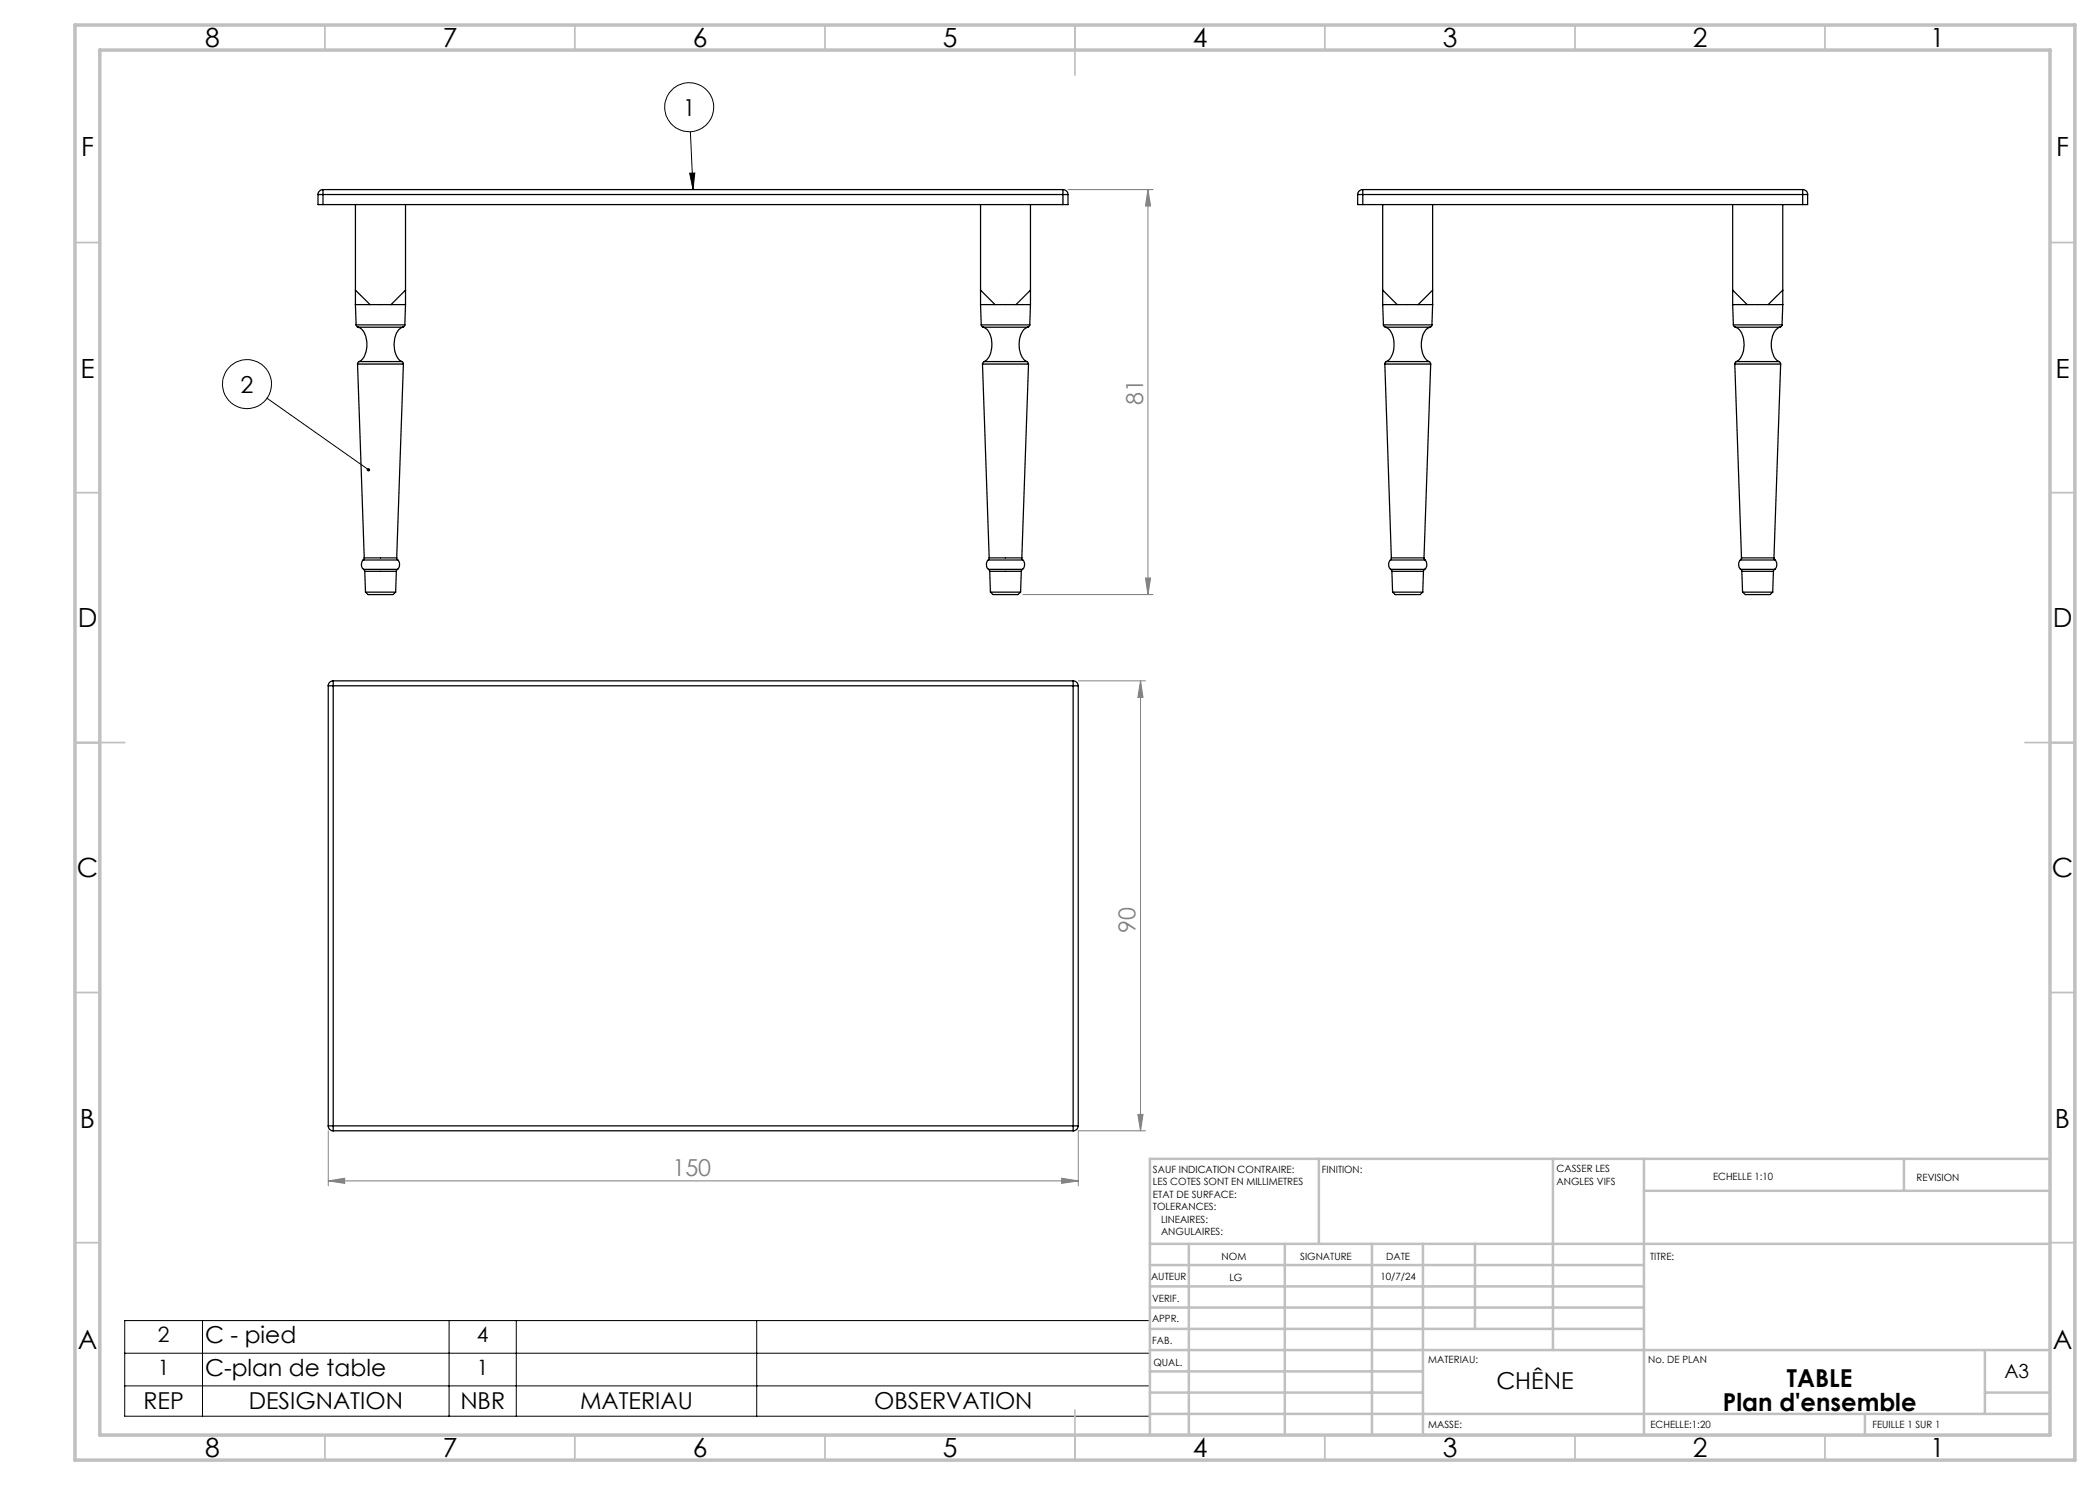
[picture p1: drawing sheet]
<svg xmlns="http://www.w3.org/2000/svg" width="420mm" height="297mm" viewBox="0 0 420 297" stroke-linecap="round" stroke-linejoin="round" font-family="sans-serif">
<g fill="none" stroke="#000" stroke-width=".2">
<path d="M137.9 34.6h1.1l-.4 3.3zM138.1 26.3l.5 11.6M53.4 79.7l20.3 14.2M24.9 264.1h205.1v19.1h-205.1zM24.9 270.6h205.1M24.9 277.2h205.1M40.5 264.1v19.1M89.8 264.1v19.1M103.3 264.1v19.1M151.3 264.1v19.1"/>
<circle cx="137.8" cy="21.5" r="4.9"/>
<circle cx="49.4" cy="76.8" r="4.9"/>
</g>
<g fill="none" stroke="#808080" stroke-width=".2">
<path d="M213.6 37.9h17M229.6 37.9l.5 3.3h-1zM229.6 37.9v81M204.6 118.9h26M229.1 115.6h1l-.5 3.3zM215.7 136.2h13.4M228.1 136.2l.5 3.3h-1zM228.1 136.2v90M65.7 236.2l3.2-.5v1zM65.7 226.2v11M65.7 236.2h150M212.3 235.7l3.4 .5-3.4 .5z"/>
<path d="M227.6 222.9h1l-.5 3.3zM229.1 226.2h-13.4v11"/>
</g>
<g fill="none" stroke="#c0c0c0" stroke-width=".35">
<path d="M65 5v5M115 5v5M165 5v5M215 5v10M265 5v5M315 5v5M365 5v5M15 48.5h5M410 48.5h5M15 98.5h5M410 98.5h5M15 148.5h10"/>
<path d="M405 148.5h10M15 198.5h5M410 198.5h5M15 248.5h5M410 248.5h5M65 287v5M115 287v5M165 287v5M215 282v10M265 287v5M315 287v5M365 287v5"/>
</g>
<g fill="none" stroke="#c0c0c0" stroke-width=".5">
<path d="M263.8 231.8v17M310.6 231.8v38.2M328.8 231.8v55.2M328.8 238.2h81.2M380.8 231.8v6.4M410 231.8h-180v55.2M230 248.8h180M230 257.3h98.8M230 253h98.8M237.8 248.8v38.2M257 248.8v38.2M274.4 248.8v38.2"/>
<path d="M284.6 248.8v38.2M295 248.8v17M230 265.8h98.8M230 261.5h98.8M230 278.5h54.6M230 274.3h54.6M230 270h180M397 278.5h13M397 270v12.8M230 282.8h180M373 282.8v4.2"/>
</g>
<path d="M15 5h400v287h-400zM20 10h390v277h-390z" fill="none" stroke="#c0c0c0" stroke-width=".7"/>
<path d="M137.9 34.6h1.1l-.4 3.3zM73.5 93.7a.35 .35 0 0 0-.1 .5 .35 .35 0 0 0 .6 0l-.3-.3 .3 .3a.37 .37 0 0 0-.1-.5 .37 .37 0 0 0-.4 0z" fill="#000"/>
<g fill="#808080">
<path d="M65.7 236.2l3.2-.5v1zM212.3 235.7l3.4 .5-3.4 .5z"/>
<path d="M229.1 115.6h1l-.5 3.3zM229.6 37.9l.5 3.3h-1zM227.6 222.9h1l-.5 3.3zM228.1 136.2l.5 3.3h-1z"/>
</g>
<g fill="none" stroke="#000" stroke-width=".25">
<path d="M63.6 38.9h1M63.6 38.9v2h1M64.6 37.9a.96 .96 0 0 0-1 1M64.6 37.9v1M64.6 38.9v2M64.6 37.9h148M64.6 38.9h148M212.6 38.9h1M212.6 37.9v1M212.6 37.9a1.02 1.02 0 0 1 1 1M212.6 38.9v2M213.6 38.9v2h-1"/>
<path d="M271.5 38.9h1.1M271.5 38.9v2h1.1M272.6 37.9v1M272.6 37.9a.97 .97 0 0 0-1.1 1M272.6 37.9h87.9M272.6 38.9h87.9M272.6 38.9v2M360.5 37.9v1M360.5 38.9h1M360.5 37.9a.96 .96 0 0 1 1 1M360.5 38.9v2M361.5 38.9v2h-1"/>
<path d="M64.6 40.9h148M71.1 58l2.9 2.9M71.1 40.9v20M81.1 58l-2.9 2.9M81.1 40.9v20M196.1 58l2.9 2.9M196.1 40.9v20M206.1 58l-2.9 2.9M206.1 40.9v20M272.6 40.9h87.9M276.5 40.9v20M276.5 58l2.9 2.9"/>
<path d="M286.5 40.9v20M286.5 58l-2.9 2.9M346.5 40.9v20M346.5 58l2.9 2.9M356.6 40.9v20M356.6 58l-3 2.9M71.1 60.9l.1 4.1M71.1 60.9h10M71.2 65l.4 .4M71.2 65h9.8M71.5 72.8h9.2M71.5 72.8l1.3 38.8"/>
<path d="M71.6 65.4a3.4 3.4 0 0 1 1.8 3.5 3.8 3.8 0 0 1-1.6 3.4M71.6 65.4h9M71.8 72.3l-.3 .5M71.8 72.3h8.6M80.4 72.3l.2 .2 .1 .3M80.6 65.4a3.2 3.2 0 0 0-1.8 3.2 3.8 3.8 0 0 0 1.6 3.7M80.7 72.8l-1.4 38.8M81 65l-.1 .3-.3 .1M81.1 60.9l-.1 4.1M196.1 60.9l.2 4.1M196.1 60.9h10M196.3 65l.1 .3 .2 .1"/>
<path d="M196.3 65h9.7M196.5 72.8h9.2M196.5 72.8l1.3 38.8M196.6 65.4a3.6 3.6 0 0 1 1.8 3.9 3.4 3.4 0 0 1-1.6 3M196.6 65.4h9M196.8 72.3l-.3 .5M196.8 72.3h8.6M205.4 72.3l.3 .5M205.6 65.4a3.6 3.6 0 0 0-1.8 3.9 3.4 3.4 0 0 0 1.6 3M205.7 72.8l-1.3 38.8M206 65l-.2 .3-.2 .1M206.1 60.9l-.1 4.1"/>
<path d="M276.5 60.9h10M276.5 60.9l.2 4.1M276.7 65l.1 .3 .3 .1M276.7 65h9.7M277 72.8h9.1M277 72.8l1.3 38.8M277.1 65.4a3.6 3.6 0 0 1 1.7 3.9 3.4 3.4 0 0 1-1.6 3M277.1 65.4h8.9M277.2 72.3l-.2 .5M277.2 72.3h8.6M285.8 72.3l.3 .5M286 65.4a3.4 3.4 0 0 0-1.7 3.5 3.6 3.6 0 0 0 1.5 3.4"/>
<path d="M286.1 72.8l-1.3 38.8M286.4 65l-.2 .3-.2 .1M286.5 60.9l-.1 4.1M346.5 60.9h10.1M346.5 60.9l.2 4.1M346.7 65l.1 .3 .3 .1M346.7 65h9.7M347 72.8h9.1M347 72.8l1.3 38.8M347.1 65.4a3.1 3.1 0 0 1 1.7 3.2 3.8 3.8 0 0 1-1.5 3.7M347.1 65.4h8.9M347.3 72.3l-.2 .2-.1 .3"/>
<path d="M347.3 72.3h8.5M355.8 72.3l.3 .5M356 65.4a3.4 3.4 0 0 0-1.7 3.5 3.8 3.8 0 0 0 1.5 3.4M356.1 72.8l-1.3 38.8M356.4 65l-.4 .4M356.6 60.9l-.2 4.1M72.6 112a1.32 1.32 0 0 0 .1 1.9M72.6 112h7M72.7 113.9l.3 .4M72.7 113.9h6.8M72.8 111.6l-.2 .4M72.8 111.6h6.5"/>
<path d="M73 114.3h6.3M73 114.3l.1 4.1M73.1 118.4h6M73.1 118.4l.5 .5h5l.5-.5M79.3 114.3l-.2 4.1M79.3 111.6l.3 .4M79.5 113.9l-.2 .4M79.6 112a1.36 1.36 0 0 1-.1 1.9M197.7 112a1.28 1.28 0 0 0 0 1.9M197.7 112h6.8M197.7 113.9l.2 .4M197.7 113.9h6.8"/>
<path d="M197.8 111.6l-.1 .4M197.8 111.6h6.6M197.9 114.3h6.4M197.9 114.3l.2 4.1M198.1 118.4h6M198.1 118.4l.5 .5h5l.5-.5M204.3 114.3l-.2 4.1M204.4 111.6l.1 .4M204.5 113.9l-.2 .4M204.5 112a1.28 1.28 0 0 1 0 1.9M278.1 112a1.36 1.36 0 0 0 0 1.9M278.1 112h6.9"/>
<path d="M278.1 113.9l.3 .4M278.1 113.9h6.8M278.3 111.6l-.2 .4M278.3 111.6h6.5M278.4 114.3h6.3M278.4 114.3l.1 4.1M278.5 118.4h6.1M278.5 118.4l.5 .5h5l.6-.5M284.7 114.3l-.1 4.1M284.8 111.6l.2 .4M284.9 113.9l-.2 .4M285 112a1.32 1.32 0 0 1-.1 1.9"/>
<path d="M348.1 112a1.36 1.36 0 0 0 0 1.9M348.1 112h6.9M348.1 113.9l.3 .4M348.1 113.9h6.9M348.3 111.6l-.2 .4M348.3 111.6h6.5M348.4 114.3h6.3M348.4 114.3l.1 4.1M348.5 118.4h6M348.5 118.4l.6 .5h4.9l.5-.5M354.7 114.3l-.2 4.1M354.8 111.6l.2 .4"/>
<path d="M355 113.9l-.3 .4M355 112a1.36 1.36 0 0 1 0 1.9M65.7 137.2h.9M65.7 137.2v88M66.6 136.2v1M66.6 136.2a.96 .96 0 0 0-.9 1M66.6 137.2h148M66.6 136.2h148M66.6 137.2v88M214.6 136.2v1M214.6 136.2a1.02 1.02 0 0 1 1.1 1M214.6 137.2h1.1"/>
<path d="M214.6 137.2v88M215.7 137.2v88M65.7 225.2h.9M65.7 225.2a.96 .96 0 0 0 .9 1M66.6 225.2v1M66.6 225.2h148M66.6 226.2h148M214.6 225.2h1.1M214.6 225.2v1M215.7 225.2a1.02 1.02 0 0 1-1.1 1"/>
</g>
<g font-size="5.3">
<text x="41" y="9.5">8</text>
<text x="88.5" y="9.5">7</text>
<text x="138.5" y="9.5">6</text>
<text x="188.5" y="9.5">5</text>
<text x="238.5" y="9.5">4</text>
<text x="288.5" y="9.5">3</text>
<text x="338.5" y="9.5">2</text>
<text x="386" y="9.5">1</text>
<text x="16.2" y="31.2">F</text>
<text x="411.2" y="31.2">F</text>
<text x="16.1" y="75.5">E</text>
<text x="411.1" y="75.5">E</text>
<text x="15.5" y="125.5">D</text>
<text x="410.5" y="125.5">D</text>
<text x="15.4" y="175.5">C</text>
<text x="410.4" y="175.5">C</text>
<text x="16" y="225.5">B</text>
<text x="411" y="225.5">B</text>
<text x="15.5" y="269.7">A</text>
<text x="410.5" y="269.7">A</text>
<text x="41" y="291.5">8</text>
<text x="88.5" y="291.5">7</text>
<text x="138.5" y="291.5">6</text>
<text x="188.5" y="291.5">5</text>
<text x="238.5" y="291.5">4</text>
<text x="288.5" y="291.5">3</text>
<text x="338.5" y="291.5">2</text>
<text x="386" y="291.5">1</text>
</g>
<g font-size="4.9">
<text x="357.4" y="277.3">TABLE</text>
<text x="344.6" y="282.3">Plan d'ensemble</text>
</g>
<g font-size="4.7">
<text x="136.6" y="23.1">1</text>
<text x="48.1" y="78.5">2</text>
<text x="41" y="268.6">C - pied</text>
<text x="41" y="275.1">C-plan de table</text>
<text x="28.7" y="281.9">REP</text>
<text x="49.7" y="281.9">DESIGNATION</text>
<text x="92.1" y="281.9">NBR</text>
<text x="116" y="281.9">MATERIAU</text>
<text x="174.8" y="281.9">OBSERVATION</text>
<text x="299.3" y="277.9">CHÊNE</text>
</g>
<g font-size="4.7" fill="#808080">
<text x="228.6" y="81.1" transform="rotate(-90 228.6 81.1)">81</text>
<text x="227.1" y="186.5" transform="rotate(-90 227.1 186.5)">90</text>
<text x="134.5" y="235.1">150</text>
</g>
<g font-size="4.2">
<text x="31.6" y="268.5">2</text>
<text x="95.4" y="268.5">4</text>
<text x="31.6" y="275">1</text>
<text x="95.4" y="275">1</text>
</g>
<text font-size="3.9" x="400.9" y="275.5">A3</text>
<g font-size="2">
<text x="230.6" y="234.6">SAUF INDICATION CONTRAIRE:</text>
<text x="230.6" y="237.1">LES COTES SONT EN MILLIMETRES</text>
<text x="230.6" y="239.6">ETAT DE SURFACE:</text>
<text x="264.4" y="234.6">FINITION:</text>
<text x="311.3" y="234.5">CASSER LES</text>
<text x="311.3" y="237">ANGLES VIFS</text>
<text x="342.6" y="236">ECHELLE 1:10</text>
<text x="383.3" y="236.2">REVISION</text>
<text x="230.6" y="242.1">TOLERANCES:</text>
<text x="232.2" y="244.6">LINEAIRES:</text>
<text x="232.2" y="247.1">ANGULAIRES:</text>
<text x="244.3" y="252">NOM</text>
<text x="260" y="251.9">SIGNATURE</text>
<text x="277.2" y="251.9">DATE</text>
<text x="330" y="251.9">TITRE:</text>
<text x="230.2" y="256.1">AUTEUR</text>
<text x="245.9" y="256.1">LG</text>
<text x="276.1" y="255.9">10/7/24</text>
<text x="230.4" y="260.3">VERIF.</text>
<text x="230.4" y="264.4">APPR.</text>
<text x="230.5" y="268.8">FAB.</text>
<text x="230.7" y="273.1">QUAL.</text>
<text x="285.7" y="272.5">MATERIAU:</text>
<text x="329.6" y="272.5">No. DE PLAN</text>
<text x="285.6" y="285.5">MASSE:</text>
<text x="330.1" y="285.6">ECHELLE:1:20</text>
<text x="374.5" y="285.6">FEUILLE 1 SUR 1</text>
</g>
</svg>
